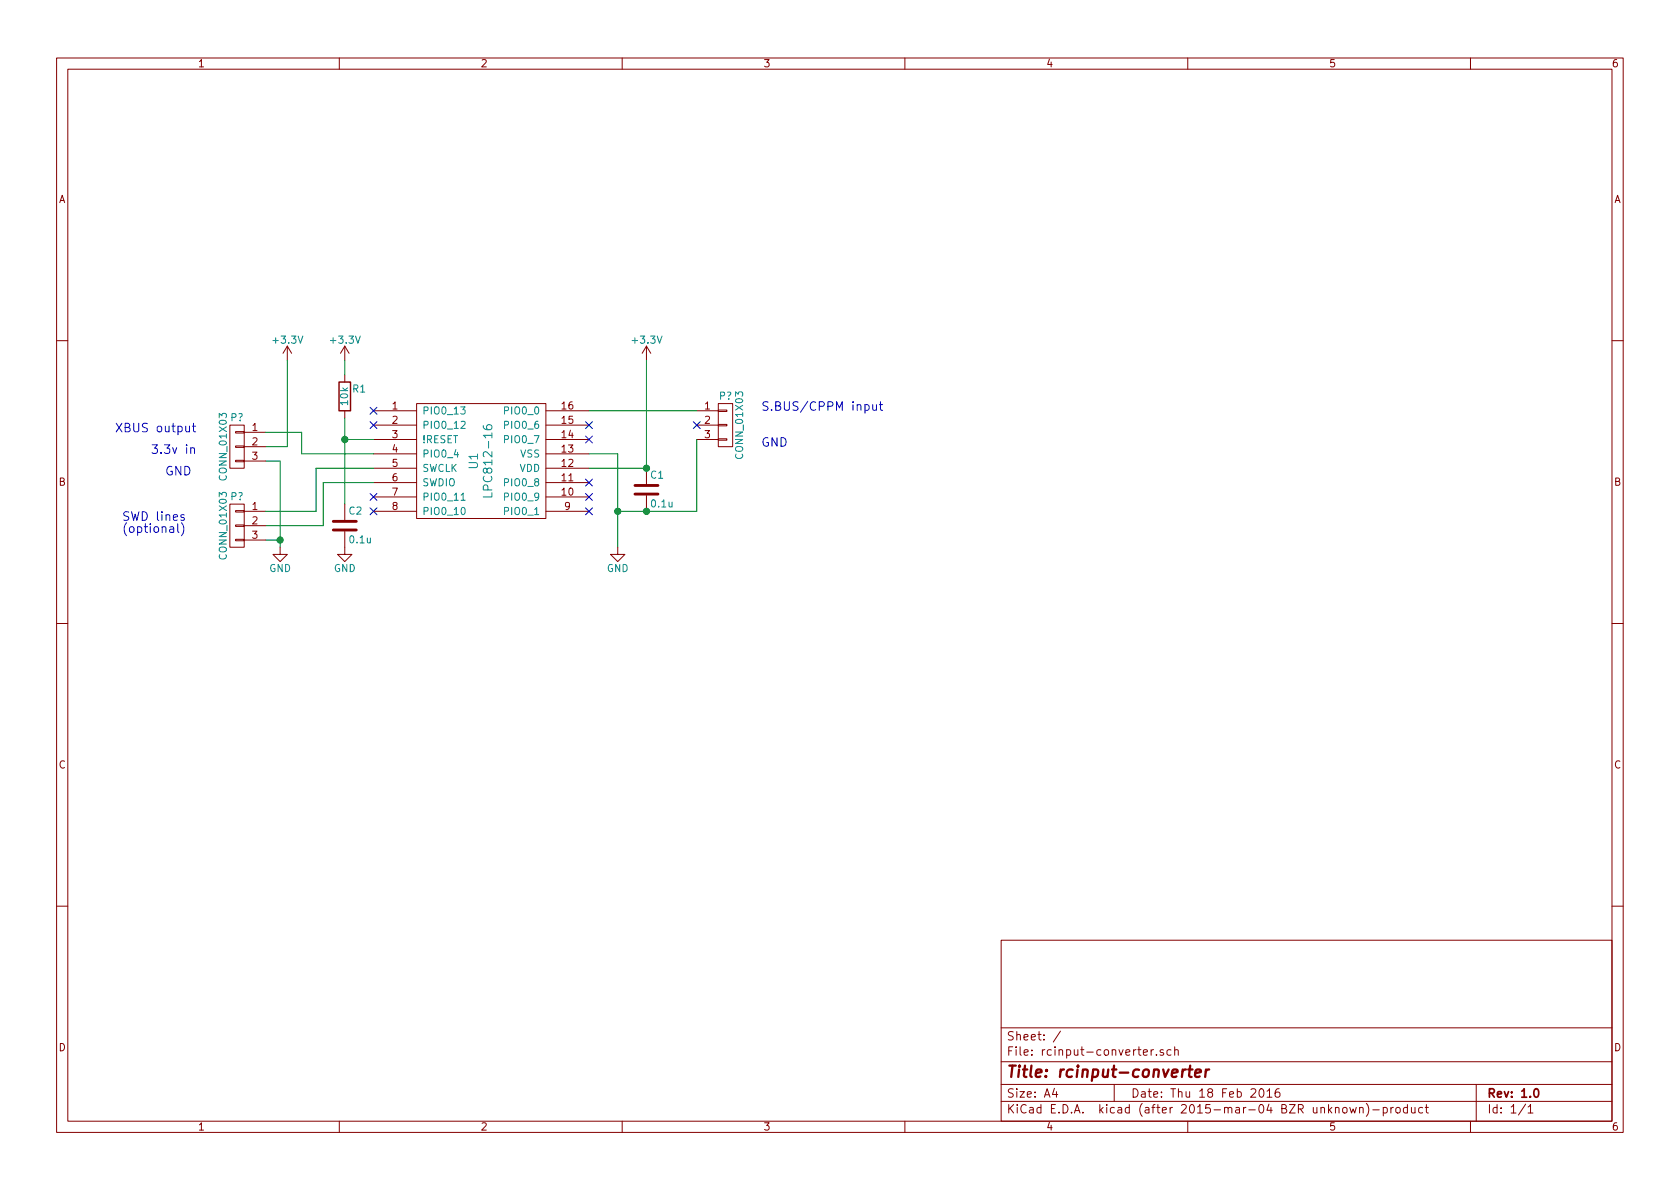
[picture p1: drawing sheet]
<svg xmlns="http://www.w3.org/2000/svg" width="297mm" height="210mm" viewBox="0 0 297 210" stroke-linecap="round" stroke-linejoin="round" font-family="sans-serif">
<g fill="none" stroke="#840000" stroke-width=".18">
<path d="M10 10.3h277v189.9h-277zM12 12.2h273v186.1h-273zM60 10.3v1.9M110 10.3v1.9M160 10.3v1.9M210 10.3v1.9M260 10.3v1.9M10 60.2h2M40.6 75.2h2.6v7.6h-2.6zM41.7 78.9h1.5v.2h-1.5zM41.7 76.3h1.5v.3h-1.5zM43.2 76.4h3.8"/>
<path d="M43.2 79h3.8M50.8 61.2l-.8 1.3M50.8 61.2v2.5M50.8 61.2l.8 1.3M61 61.2l-.8 1.3M61 61.2v2.5M61 66.3v1.3M61 72.6v1.3M61 61.2l.7 1.3M66 72.6h7.7M66 75.2h7.7M66 77.7h7.7"/>
<path d="M73.7 71.4h22.8v20.3h-22.8zM96.5 72.6h7.6M96.5 75.2h7.6M96.5 77.7h7.6M114.3 61.2l-.8 1.3M114.3 61.2v2.5M114.3 61.2l.8 1.3M123.2 72.6h3.8M123.2 75.2h3.8M123.2 77.7h3.8M127 77.6h1.5v.2h-1.5zM127 75.1h1.5v.2h-1.5z"/>
<path d="M127 72.5h1.5v.3h-1.5zM127 71.4h2.5v7.6h-2.5zM285 60.2h2M40.6 89.1h2.6v7.7h-2.6zM41.7 81.4h1.5v.3h-1.5zM41.7 95.4h1.5v.2h-1.5zM41.7 92.8h1.5v.3h-1.5zM41.7 90.3h1.5v.2h-1.5zM43.2 90.4h3.8M43.2 81.5h3.8M43.2 93h3.8M43.2 95.5h3.8"/>
<path d="M49.5 96.8v1.2h1.3l-1.3 1.3-1.2-1.3h1.2M61 94v4h1.2l-1.2 1.3-1.3-1.3h1.3M61 89.1v2.8M66 80.3h7.7M66 82.8h7.7M66 85.3h7.7M66 87.9h7.7M66 90.4h7.7M96.5 80.3h7.6M96.5 82.8h7.6M96.5 85.3h7.6M96.5 87.9h7.6"/>
<path d="M96.5 90.4h7.6M109.2 96.8v1.2h1.3l-1.3 1.3-1.3-1.3h1.3M114.3 82.8v2.8M114.3 87.6v2.8M10 110.3h2M285 110.3h2M10 160.2h2M177 166.3h108v32h-108zM285 160.2h2M60 198.3v1.9M110 198.3v1.9M160 198.3v1.9"/>
<path d="M177 194.8h108M177 191.8h108M177 187.8h108M177 181.8h108M186.4 192.5l-.3 1h.9M186.8 193v1M187.5 182.3l-1.3 2M197 191.8v3M202.2 186.1l.7-.1-.1-.3-.4-.1-.2 .2v.7h.6M203.5 185.6v1M204 185.6l-.5 .3M204.5 186.5v.1"/>
<path d="M205.7 185.7a.37 .37 0 0 0-.6 .1l.1 .2 .5 .2 .1 .1-.3 .3-.4-.1M207 185.7l-.4-.1-.3 .3 .1 .6 .2 .1 .4-.1M207.7 185.7l.2-.1 .4 .1v.9M207.7 185.1v1.5M210 198.3v1.9M222.8 192.7l.2-.2a.81 .81 0 0 1 .6 .6 .81 .81 0 0 1-.3 .8l-.2 .1a.79 .79 0 0 1-.3-1.3zM224 193l.5-.5v1.5M224 194h.9M226.2 192.5a.59 .59 0 0 0-.7 .7v.7l.2 .1 .5-.1 .1-.5-.1-.2-.5-.1-.2 .3M237.5 196l.2-.2 .4 .2 .1 .5-.2 .2-.3 .1-.2-.1zM238.7 195.8l.3 1 .2-.7 .3 .7 .3-1M240.4 196l.2-.2 .4 .1v.9"/>
<path d="M240.4 195.8v1M241.6 195.1a1.71 1.71 0 0 1 0 2.3M242.7 196.3h1.2M244.6 195.9l.4-.1 .3 .3-.1 .6h-.6M244.6 195.8v1.5M245.9 195.8v1M246.4 195.8l-.5 .3M246.9 196l.2-.2 .4 .2 .1 .5-.2 .2-.3 .1-.2-.1zM248.8 195.9l-.4-.1-.3 .3 .1 .6 .2 .1 .4-.1M248.8 195.3v1.5M249.6 195.8v.9l.4 .1 .2-.1M250.2 195.8v1"/>
<path d="M251.5 195.9l-.4-.1-.3 .3 .1 .6 .2 .1 .4-.1M252 195.8h.6M252.2 195.3v1.3l.4 .2M260 198.3v1.9M261 191.8v6.5M269.7 195.2l-1.2 2M270.2 195.8l.4-.5v1.5M270.2 196.8h.8"/>
</g>
<path d="M271.3 192.7l.3-.2a.81 .81 0 0 1 .5 .6 .81 .81 0 0 1-.2 .8l-.2 .1a.79 .79 0 0 1-.4-1.3z" fill="none" stroke="#840000" stroke-width=".3"/>
<path d="M210.1 189.1h.7M210.4 188.4l-.2 1.8 .1 .1 .4 .1M211.3 189.8l1-.2v-.4l-.6-.1-.3 .3v.9l.1 .1 .6-.1M213.2 189.1l-.1 1.3M213.8 189.1a.54 .54 0 0 0-.6 .4" fill="none" stroke="#840000" stroke-width=".41"/>
<path d="M81.5 72h.7l-.4 .4 .4 .1v.6l-.2 .1-.5-.1M81.5 74.6l.5-.1 .2 .1v.2l-.7 1h.7M85.4 75.3a.62 .62 0 0 0 .7 .7l.7-.1a.48 .48 0 0 0-.1-.8l-.5 .1a.48 .48 0 0 0 .1 .8M81.5 88.5h.7M81.6 89.8l.2-.1a.67 .67 0 0 1 .5 .7 .67 .67 0 0 1-.5 .6l-.2-.1-.1-.4zM87 87.1v.8h-1.6" fill="none" stroke="#008484" stroke-width=".18"/>
<g fill="none" stroke="#000084" stroke-width=".18">
<path d="M65.4 72l1.2 1.2M65.4 74.6l1.2 1.2M66.6 72l-1.2 1.2M66.6 74.6l-1.2 1.2M103.5 74.6l1.2 1.2M103.5 77.1l1.2 1.2M104.7 74.6l-1.2 1.2M104.7 77.1l-1.2 1.2M122.6 74.6l1.2 1.2M123.8 74.6l-1.2 1.2M65.4 89.8l1.2 1.2M65.4 87.3l1.2 1.2"/>
<path d="M66.6 89.8l-1.2 1.2M66.6 87.3l-1.2 1.2M103.5 84.7l1.2 1.2M103.5 87.3l1.2 1.2M103.5 89.8l1.2 1.2M104.7 84.7l-1.2 1.2M104.7 87.3l-1.2 1.2M104.7 89.8l-1.2 1.2"/>
</g>
<g fill="none" stroke="#008400" stroke-width=".18">
<path d="M47 76.4h6.3v3.9h12.7M50.8 63.7v15.3h-3.8M61 63.7v2.6M61 73.9v15.2M61 77.7h5M104.1 72.6h19.1M114.3 63.7v19.1h-10.2M123.2 77.7v12.7h-14M47 81.5h2.5v15.3M47 95.5h2.5M66 82.8h-10.1v7.6h-8.9M66 85.3h-8.9v7.7h-10.1"/>
<path d="M104.1 80.3h5.1v16.5"/>
</g>
<path d="M59.9 67.6h2.1v5h-2.1z" fill="none" stroke="#840000" stroke-width=".25"/>
<path d="M58.9 93.7h4.1M58.9 92.2h4.1M112.3 87.4h4M112.3 85.8h4" fill="none" stroke="#840000" stroke-width=".51"/>
<g fill="#008400" stroke="#008400" stroke-width=".25">
<circle cx="61" cy="77.7" r=".51"/>
<circle cx="109.2" cy="90.4" r=".51"/>
<circle cx="114.3" cy="82.8" r=".51"/>
<circle cx="49.5" cy="95.5" r=".51"/>
<circle cx="114.3" cy="90.4" r=".51"/>
</g>
<g fill="none" stroke="#0000c2" stroke-width=".18">
<path d="M32.8 75.4v.8a.38 .38 0 0 0 .7 0M33.5 75.4v1M33.7 79.3l.1-.1a.36 .36 0 0 1 .6 .2v.8M33.7 79.2v1M34 75.4h.6M34.2 74.8v1.4l.4 .2M152.9 71.6a.48 .48 0 0 1 .7 .1v.7a.48 .48 0 0 1-.7 .1M154.3 71.5v.9a.38 .38 0 0 0 .7 0M155 71.5v1.1M155.5 71.5h.6M155.7 71v1.4l.4 .2M31.4 92.6v1.3l.2 .3"/>
<path d="M32.1 92.4a1.75 1.75 0 0 1 0 2.3M32.5 91.1l-.3-.1-.2 .2v.2l.5 .2v.3h-.5"/>
</g>
<text font-size="2.8" fill="#840000" x="178" y="190.5">Title: rcinput-converter</text>
<g font-size="2.1" fill="#0000c2">
<text x="20.3" y="76.4">XBUS output</text>
<text x="134.6" y="72.6">S.BUS/CPPM input</text>
<text x="26.7" y="80.3">3.3v in</text>
<text x="134.6" y="79">GND</text>
<text x="29.2" y="84.1">GND</text>
<text x="21.6" y="92.1">SWD lines</text>
<text x="21.6" y="94.2">(optional)</text>
</g>
<g font-size="2.1" fill="#008484">
<text x="84.5" y="82.9" transform="rotate(-90 84.5 82.9)">U1</text>
<text x="87" y="86.9" transform="rotate(-90 87 86.9)">LPC812-16</text>
</g>
<g font-size="2.1" fill="#840000">
<text x="178" y="184">Sheet: /</text>
<text x="178" y="186.7">File: rcinput-converter.sch</text>
<text x="178" y="196.9">KiCad E.D.A. kicad (after 2015-mar-04 BZR unknown)-product</text>
<text x="178" y="194.1">Size: A4</text>
<text x="200" y="194.1">Date: Thu 18 Feb 2016</text>
<text x="263" y="194.1">Rev: 1.0</text>
<text x="263" y="196.9">Id: 1/1</text>
</g>
<g font-size="1.8" fill="#840000">
<text x="35" y="11.9">1</text>
<text x="85" y="11.9">2</text>
<text x="135" y="11.9">3</text>
<text x="185" y="11.9">4</text>
<text x="235" y="11.9">5</text>
<text x="285" y="11.9">6</text>
<text x="10.4" y="35.9">A</text>
<text x="285.4" y="35.9">A</text>
<text x="44.6" y="76.2">1</text>
<text x="69.4" y="72.4">1</text>
<text x="69.4" y="74.9">2</text>
<text x="69.4" y="77.5">3</text>
<text x="99.4" y="77.5">14</text>
<text x="99.4" y="74.9">15</text>
<text x="99.4" y="72.4">16</text>
<text x="124.6" y="72.4">1</text>
<text x="124.6" y="74.9">2</text>
<text x="124.6" y="77.5">3</text>
<text x="44.6" y="78.7">2</text>
<text x="44.6" y="81.3">3</text>
<text x="69.4" y="80">4</text>
<text x="69.4" y="82.5">5</text>
<text x="99.4" y="82.5">12</text>
<text x="99.4" y="80">13</text>
<text x="10.4" y="85.9">B</text>
<text x="69.4" y="85.1">6</text>
<text x="69.4" y="87.6">7</text>
<text x="99.4" y="87.6">10</text>
<text x="99.4" y="85.1">11</text>
<text x="285.4" y="85.9">B</text>
<text x="44.6" y="90.2">1</text>
<text x="44.6" y="92.7">2</text>
<text x="44.6" y="95.2">3</text>
<text x="69.4" y="90.2">8</text>
<text x="99.8" y="90.2">9</text>
<text x="10.4" y="135.9">C</text>
<text x="285.4" y="135.9">C</text>
<text x="10.4" y="185.9">D</text>
<text x="285.4" y="185.9">D</text>
<text x="35" y="199.9">1</text>
<text x="85" y="199.9">2</text>
<text x="135" y="199.9">3</text>
<text x="185" y="199.9">4</text>
<text x="235" y="199.9">5</text>
<text x="285" y="199.9">6</text>
</g>
<g font-size="1.8" fill="#008484">
<text x="48.5" y="60.8">+3.3V</text>
<text x="58.6" y="60.8">+3.3V</text>
<text x="112" y="60.8">+3.3V</text>
<text x="61.5" y="71.6" transform="rotate(-90 61.5 71.6)">10k</text>
<text x="62.4" y="69.4">R1</text>
<text x="127.2" y="70.7">P?</text>
<text x="40.8" y="74.5">P?</text>
<text x="74.7" y="73.3">PIO0_13</text>
<text x="74.7" y="75.8">PIO0_12</text>
<text x="89.5" y="75.8">PIO0_6</text>
<text x="89.5" y="73.3">PIO0_0</text>
<text x="74.7" y="78.4">!RESET</text>
<text x="74.7" y="80.9">PIO0_4</text>
<text x="74.7" y="83.4">SWCLK</text>
<text x="89.5" y="78.4">PIO0_7</text>
<text x="91.8" y="83.4">VDD</text>
<text x="92" y="80.9">VSS</text>
<text x="131.4" y="80.8" transform="rotate(-90 131.4 80.8)">CONN_01X03</text>
<text x="40.1" y="84.6" transform="rotate(-90 40.1 84.6)">CONN_01X03</text>
<text x="40.8" y="88.4">P?</text>
<text x="74.7" y="86">SWDIO</text>
<text x="74.7" y="88.5">PIO0_11</text>
<text x="89.5" y="88.5">PIO0_9</text>
<text x="89.5" y="86">PIO0_8</text>
<text x="115.1" y="84.6">C1</text>
<text x="115.3" y="89.7">0.1u</text>
<text x="61.7" y="91">C2</text>
<text x="74.7" y="91.1">PIO0_10</text>
<text x="89.5" y="91.1">PIO0_1</text>
<text x="40.1" y="98.6" transform="rotate(-90 40.1 98.6)">CONN_01X03</text>
<text x="47.6" y="101.1">GND</text>
<text x="59" y="101.1">GND</text>
<text x="61.9" y="96.1">0.1u</text>
<text x="107.3" y="101.1">GND</text>
</g>
</svg>
